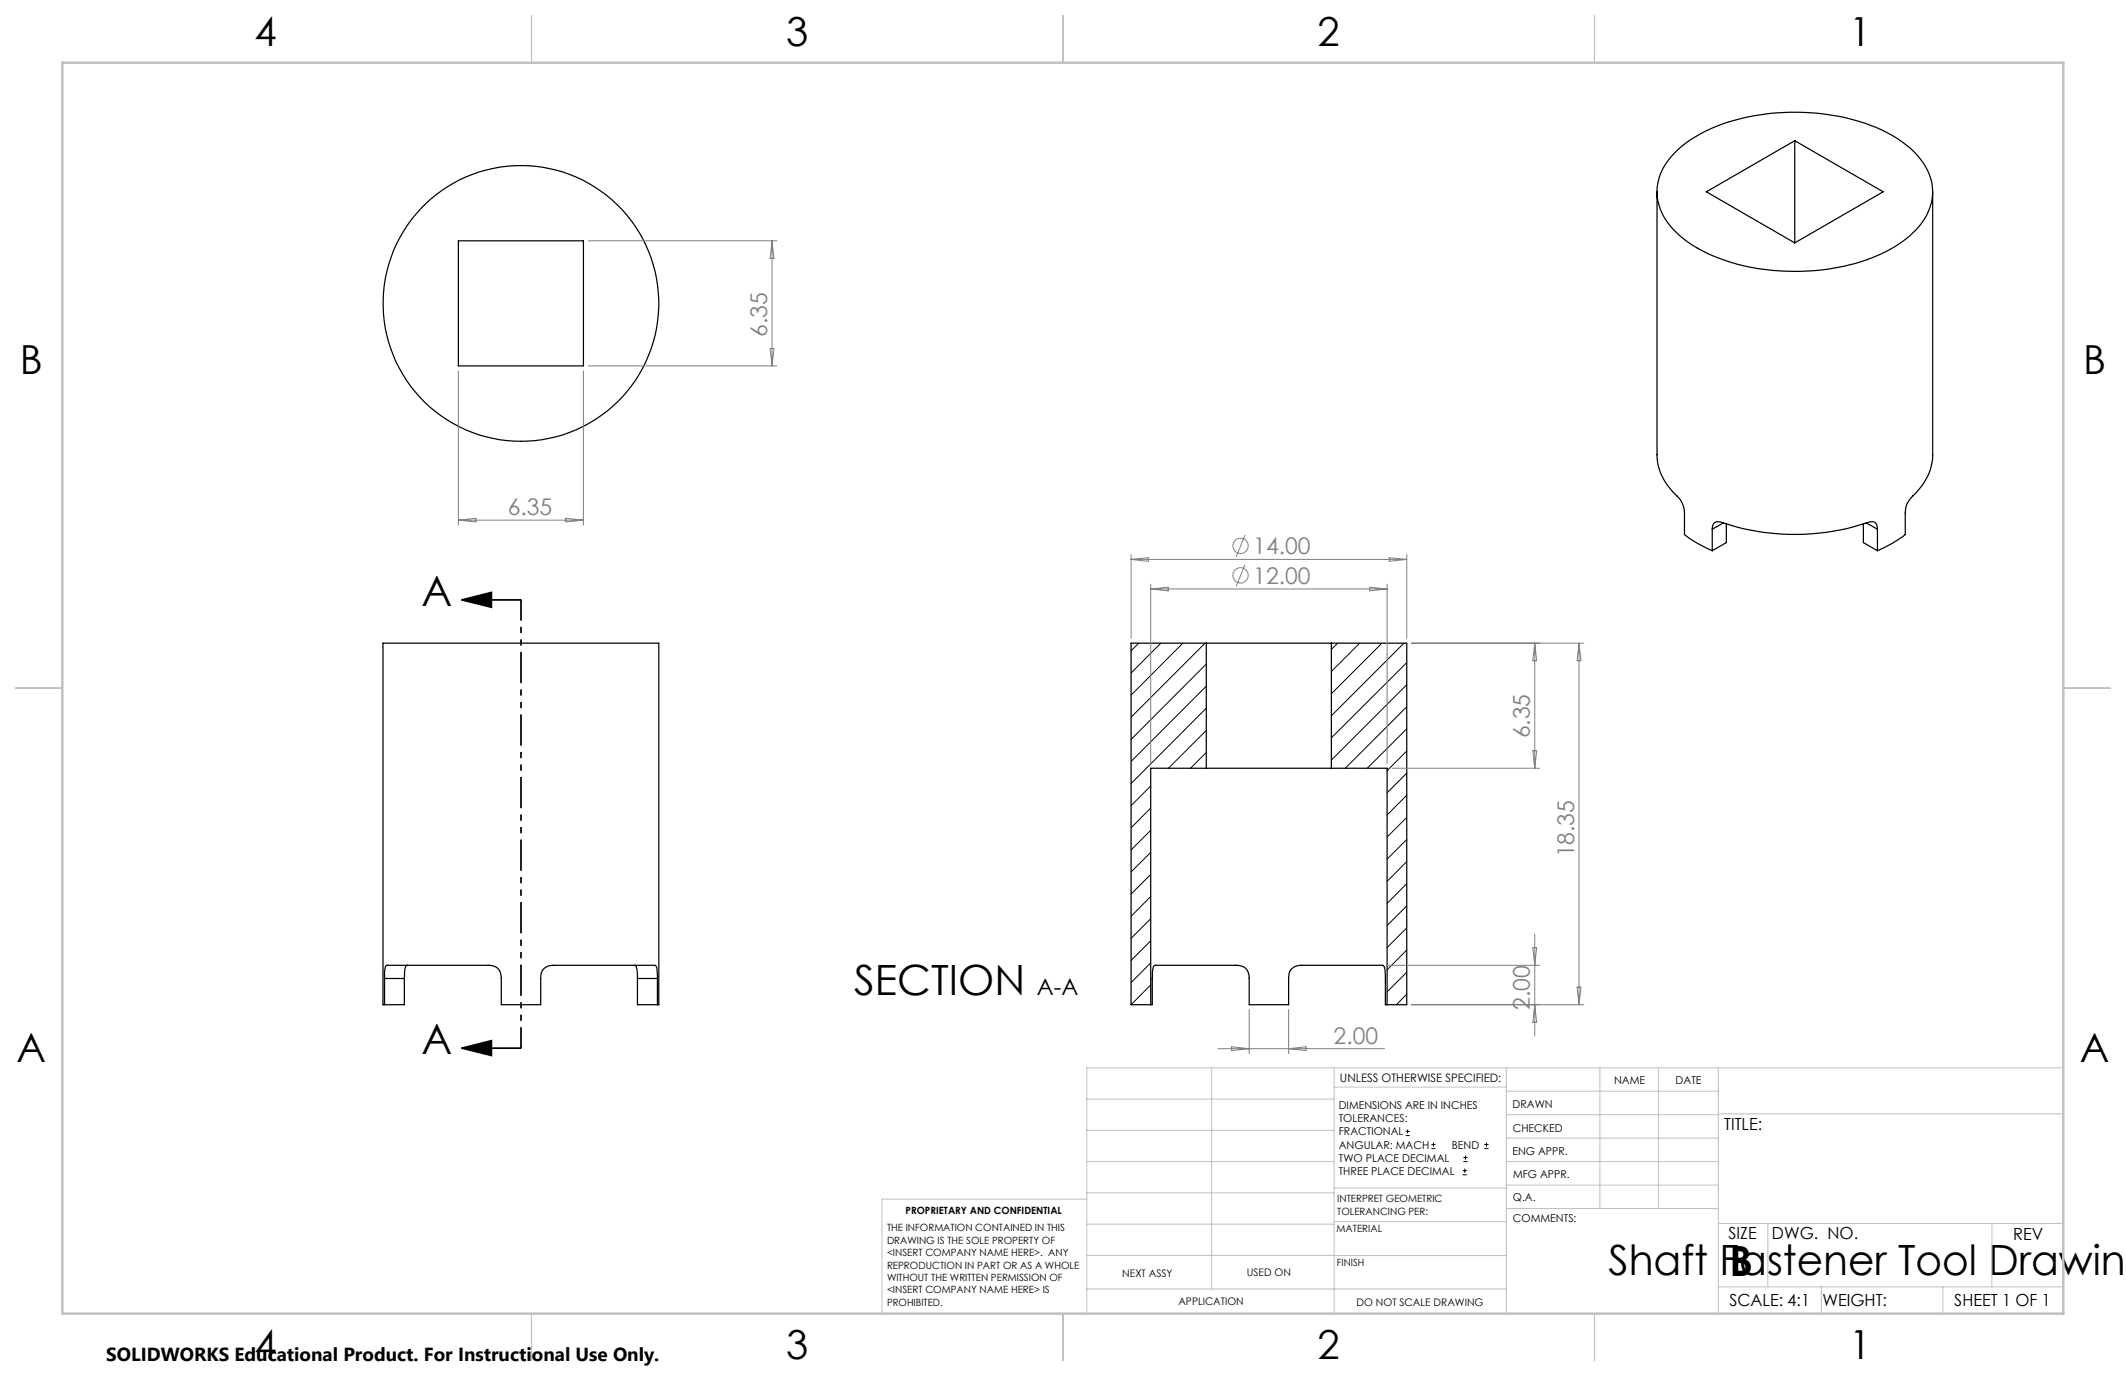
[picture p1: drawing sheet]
<svg xmlns="http://www.w3.org/2000/svg" width="432mm" height="279mm" viewBox="0 0 432 279" stroke-linecap="round" stroke-linejoin="round" font-family="sans-serif">
<g fill="none" stroke="#000" stroke-width=".25">
<path d="M336.5 38.9v53.5a12 12 0 0 0 4.4 8.7l.6 .7 .5 1.4 .1 5.3a25.1 25.1 0 0 0 5.7 3.3M340.7 30.4a31.5 31.5 0 0 1 17.1-7.1 44 44 0 0 1 25.5 3.7 16.7 16.7 0 0 1 8.8 9.3 10.9 10.9 0 0 1-3.8 11.1 30.7 30.7 0 0 1-15.6 7 44.2 44.2 0 0 1-26.9-3.5 17.2 17.2 0 0 1-8.6-8.4 10.4 10.4 0 0 1 2.8-11.3zM364.5 28.6l-17.9 10.3 17.9 10.4M364.5 28.6l18 10.3-18 10.4M364.5 28.6v20.7M392.5 38.9v53.5a12 12 0 0 1-4.3 8.7l-.9 1.1-.2 1-.1 5.3a25.1 25.1 0 0 1-5.7 3.3M93.1 48.9h25.4v25.4h-25.4zM347.8 107.5v4.3M350 106.2a46.3 46.3 0 0 0 29.1 0M350 106.2a1.39 1.39 0 0 0-2.1 .4l-.1 .9M350 106.2l-2.2 1.3M350.6 106.4v3.8l-2.8 1.6"/>
<path d="M378.5 106.4v3.8l2.8 1.6M379.1 106.2a1.39 1.39 0 0 1 2.1 .4l.1 .9M379.1 106.2l2.2 1.3M381.3 107.5v4.3M245 130.6v25.4M270.4 130.6v25.4M78.1 198.7v-1.7l.3-.8a.95 .95 0 0 1 1-.2h18.3a4.4 4.4 0 0 1 3.4 .6 2.7 2.7 0 0 1 .7 2.1v5.3h8v-5.3a2.36 2.36 0 0 1 2.7-2.7h19.7a.95 .95 0 0 1 1 .2l.2 .4 .1 2.1M78.1 198.7v5.3M78.1 198.7h4M82.1 198.7v5.3h-4M82.8 196l-.4 .2-.1 .4-.2 2.1M128.9 196l.3 .2 .1 .5 .2 2"/>
<path d="M129.5 198.7v5.3h4M129.5 198.7h4M133.5 198.7v5.3M78.1 204h-.3v-73.4h56v73.4h-.3M233.7 204h.3v-5.3l.2-2a.67 .67 0 0 1 .9-.7h14.7a4.1 4.1 0 0 1 3.2 .6 2.7 2.7 0 0 1 .7 2.1v5.3h8v-5.3a2.36 2.36 0 0 1 2.7-2.7h15.5a.95 .95 0 0 1 1.3 .4l.2 1.6v6h.3M233.7 204h-4v-73.4h56v73.4h-4M233.7 204v-48h48v48"/>
<circle cx="105.8" cy="61.6" r="28"/>
</g>
<g fill="none" stroke="#000" stroke-width=".2">
<path d="M231.3 130.6l-1.6 1.6M235.8 130.6l-6.1 6.1M240.2 130.6l-10.5 10.5M244.8 130.6l-15.1 15M245 134.8l-15.3 15.3M245 139.3l-15.3 15.3M271.7 130.6l-1.3 1.3M276.2 130.6l-5.8 5.7M280.7 130.6l-10.3 10.3M285.2 130.6l-14.8 14.7M285.7 134.5l-15.3 15.3M285.7 139l-15.3 15.3"/>
<path d="M233.7 159.6l-4 4M245 143.8l-15.3 15.3M245 148.3l-7.7 7.7M245 152.8l-3.2 3.2M285.7 143.5l-12.5 12.5M285.7 148l-8 8M285.7 152.5l-4 4M285.7 157l-4 4M233.7 173.1l-4 4M233.7 164.1l-4 4M233.7 168.6l-4 4M233.7 177.6l-4 3.9"/>
<path d="M285.7 161.5l-4 4M285.7 166l-4 4M285.7 170.5l-4 3.9M285.7 174.9l-4 4.1M285.7 179.4l-4 4M233.7 186.5l-4 4M233.7 191l-4 4M233.7 182l-4 4.1M233.7 195.5l-4 4M233.7 200l-4 4M285.7 183.9l-4 4M285.7 188.4l-4 4"/>
<path d="M285.7 192.9l-4 4M285.7 197.4l-4 4M285.7 201.9l-2.1 2.1M285.5 230.6h.8M285.5 229.7h.8M285.9 229.3v.9M290.7 233.2h.8M290.7 232.4h.8M291.1 232v.8M297.1 238.5h.8M297.1 237.7h.8M297.2 235.9h.9"/>
<path d="M297.2 235.1h.9M297.5 237.3v.8M297.6 234.6v.9M301.5 233.2h.8M301.5 232.4h.8M301.9 232v.8"/>
</g>
<g fill="none" stroke="#808080" stroke-width=".2">
<path d="M119.5 48.9h38.3M156.8 48.9v25.4M156.8 48.9l.4 3.6h-.8zM93.1 75.3v31.3M118.5 75.3v31.3M119.5 74.3h38.3M156.4 70.8h.8l-.4 3.5zM93.1 105.6h25.4M93.1 105.6l3.6-.4v.8zM114.9 105.2l3.6 .4-3.6 .4zM229.7 112.6v17M229.7 113.6h56"/>
<path d="M229.7 113.6l3.6-.4v.8zM233.7 118.6v36.4M233.7 119.6h48M233.7 119.6l3.6-.4v.8zM252.9 108.6l-1.8 4.5M252.9 114.6l-1.8 4.5M278.2 119.2l3.5 .4-3.5 .4zM281.7 118.6v36.4M282.2 113.2l3.5 .4-3.5 .4zM285.7 112.6v17M286.7 130.6h35M311.7 130.6v25.4"/>
<path d="M311.7 130.6l.4 3.6h-.8zM320.7 130.6l.4 3.6h-.8zM320.7 130.6v73.4M282.7 156h30M311.3 152.4h.8l-.4 3.6zM281.8 196h30.9M311.3 192.4h.8l-.4 3.6zM311.7 189.7v20.7M247.4 212.9h33.8M250.2 212.5l3.5 .4-3.5 .4zM253.7 205v8.9M261.7 205v8.9"/>
<path d="M261.7 212.9l3.6-.4v.8zM286.7 204h35M311.7 204l.4 3.6h-.8zM320.3 200.4h.8l-.4 3.6z"/>
<circle cx="252" cy="116.8" r="1.55"/>
<circle cx="252" cy="110.8" r="1.55"/>
</g>
<path d="M93.8 121.8l6-1.5v3zM93.8 121.8h12M93.8 212.8l6-1.5v3zM93.8 212.8h12" fill="none" stroke="#000" stroke-width=".35"/>
<path d="M105.8 121.8v91" fill="none" stroke="#000" stroke-width=".35" stroke-dasharray="6.3 1.3 1.3 1.3 1.3 1.3" stroke-dashoffset="2.1" stroke-linecap="butt"/>
<g fill="none" stroke="#c0c0c0" stroke-width=".2">
<path d="M246.1 216.8v44.9M271 216.8v49.9M305.9 216.8v49.9M324.9 216.8v28.6M336.8 216.8v28.6M349 216.8v49.9M419.1 216.8h-198.4v49.9M220.7 235.9h50.3M220.7 229.5h50.3M220.7 223.2h50.3M271 220.7h34.9M305.9 231.1h43.1"/>
<path d="M305.9 226.3h43.1M305.9 221.6h43.1M305.9 235.9h43.1M349 226.2h70.1M220.7 248.6h50.3M220.7 242.2h50.3M220.7 254.9h50.3M220.7 243.5h-41.6v23.2M271 255h34.9M271 248.1h35M271 241.2h35M305.9 240.6h43.1"/>
<path d="M306 245.4h43M349 248.4h70.1M359.1 248.4v12.9M404.6 248.4v12.9M220.7 261.7h85.2M349 261.3h70.1M369.9 261.3v5.4M394.6 261.3v5.4"/>
</g>
<path d="M107.9 3.2v9.5M215.9 3.2v9.5M323.8 3.2v9.5M3.1 139.7h9.6M419.1 139.7h9.5M107.9 266.7v9.6M215.9 266.7v9.6M323.8 266.7v9.6" fill="none" stroke="#c0c0c0" stroke-width=".25"/>
<path d="M12.7 12.7h406.4v254h-406.4z" fill="none" stroke="#c0c0c0" stroke-width=".5"/>
<path d="M93.8 121.8l6-1.5v3zM93.8 212.8l6-1.5v3z" fill="#000"/>
<g font-size="8.5">
<text x="85.6" y="123">A</text>
<text x="173.5" y="202">SECTION</text>
<text x="85.6" y="214">A</text>
<text x="326.7" y="258.9">Shaft Fastener Tool Drawing</text>
<text x="351.3" y="259">B</text>
</g>
<g font-size="8.1">
<text x="51.7" y="9.3">4</text>
<text x="159.7" y="9.3">3</text>
<text x="267.6" y="9.3">2</text>
<text x="375.6" y="9.3">1</text>
<text x="4" y="76">B</text>
<text x="423.1" y="76">B</text>
<text x="3.3" y="215.7">A</text>
<text x="422.4" y="215.7">A</text>
<text x="51.7" y="276">4</text>
<text x="159.7" y="276">3</text>
<text x="267.6" y="276">2</text>
<text x="375.6" y="276">1</text>
</g>
<g font-size="4.7" fill="#808080">
<text x="155.8" y="68.4" transform="rotate(-90 155.8 68.4)">6.35</text>
<text x="103.1" y="104.6">6.35</text>
<text x="254.5" y="112.5">14.00</text>
<text x="254.5" y="118.5">12.00</text>
<text x="310.7" y="149.9" transform="rotate(-90 310.7 149.9)">6.35</text>
<text x="319.7" y="174.1" transform="rotate(-90 319.7 174.1)">18.35</text>
<text x="310.7" y="205" transform="rotate(-90 310.7 205)">2.00</text>
<text x="270.9" y="211.9">2.00</text>
</g>
<text font-size="4.7" x="210.6" y="202">A-A</text>
<text font-size="3.8" x="21.6" y="276.3">SOLIDWORKS Educational Product. For Instructional Use Only.</text>
<g font-size="3.4">
<text x="350.2" y="229.5">TITLE:</text>
<text x="351.1" y="251.6">SIZE</text>
<text x="359.9" y="251.6">DWG. NO.</text>
<text x="408.9" y="251.7">REV</text>
<text x="351.2" y="265.2">SCALE: 4:1</text>
<text x="370.1" y="265.3">WEIGHT:</text>
<text x="396.9" y="265.2">SHEET 1 OF 1</text>
</g>
<text font-size="2.4" x="272.2" y="219.7">UNLESS OTHERWISE SPECIFIED:</text>
<g font-size="2.2">
<text x="327.8" y="220.1">NAME</text>
<text x="340.3" y="220.2">DATE</text>
<text x="271.9" y="225.3">DIMENSIONS ARE IN INCHES</text>
<text x="271.9" y="227.9">TOLERANCES:</text>
<text x="307.2" y="224.9">DRAWN</text>
<text x="271.9" y="230.6">FRACTIONAL</text>
<text x="271.9" y="233.2">ANGULAR: MACH</text>
<text x="294.9" y="233.2">BEND</text>
<text x="307.3" y="229.8">CHECKED</text>
<text x="271.9" y="235.9">TWO PLACE DECIMAL</text>
<text x="271.9" y="238.5">THREE PLACE DECIMAL</text>
<text x="307.2" y="234.4">ENG APPR.</text>
<text x="307.3" y="239.2">MFG APPR.</text>
<text x="307.3" y="243.9">Q.A.</text>
<text x="307.3" y="248.1">COMMENTS:</text>
</g>
<g font-size="2.1">
<text x="227.9" y="259.2">NEXT ASSY</text>
<text x="253.3" y="259.2">USED ON</text>
<text x="239.3" y="265">APPLICATION</text>
<text x="275.5" y="265.1">DO NOT SCALE DRAWING</text>
</g>
<g font-size="2">
<text x="271.6" y="244.1">INTERPRET GEOMETRIC</text>
<text x="180.2" y="250">THE INFORMATION CONTAINED IN THIS</text>
<text x="183.9" y="246.4">PROPRIETARY AND CONFIDENTIAL</text>
<text x="271.5" y="250.2">MATERIAL</text>
<text x="271.6" y="246.6">TOLERANCING PER:</text>
<text x="180.2" y="252.5">DRAWING IS THE SOLE PROPERTY OF</text>
<text x="180.2" y="255.1">&lt;INSERT COMPANY NAME HERE&gt;. ANY</text>
<text x="180.2" y="257.6">REPRODUCTION IN PART OR AS A WHOLE</text>
<text x="271.5" y="257">FINISH</text>
<text x="180.2" y="260.1">WITHOUT THE WRITTEN PERMISSION OF</text>
<text x="180.2" y="262.6">&lt;INSERT COMPANY NAME HERE&gt; IS</text>
<text x="180.2" y="265.2">PROHIBITED.</text>
</g>
</svg>
